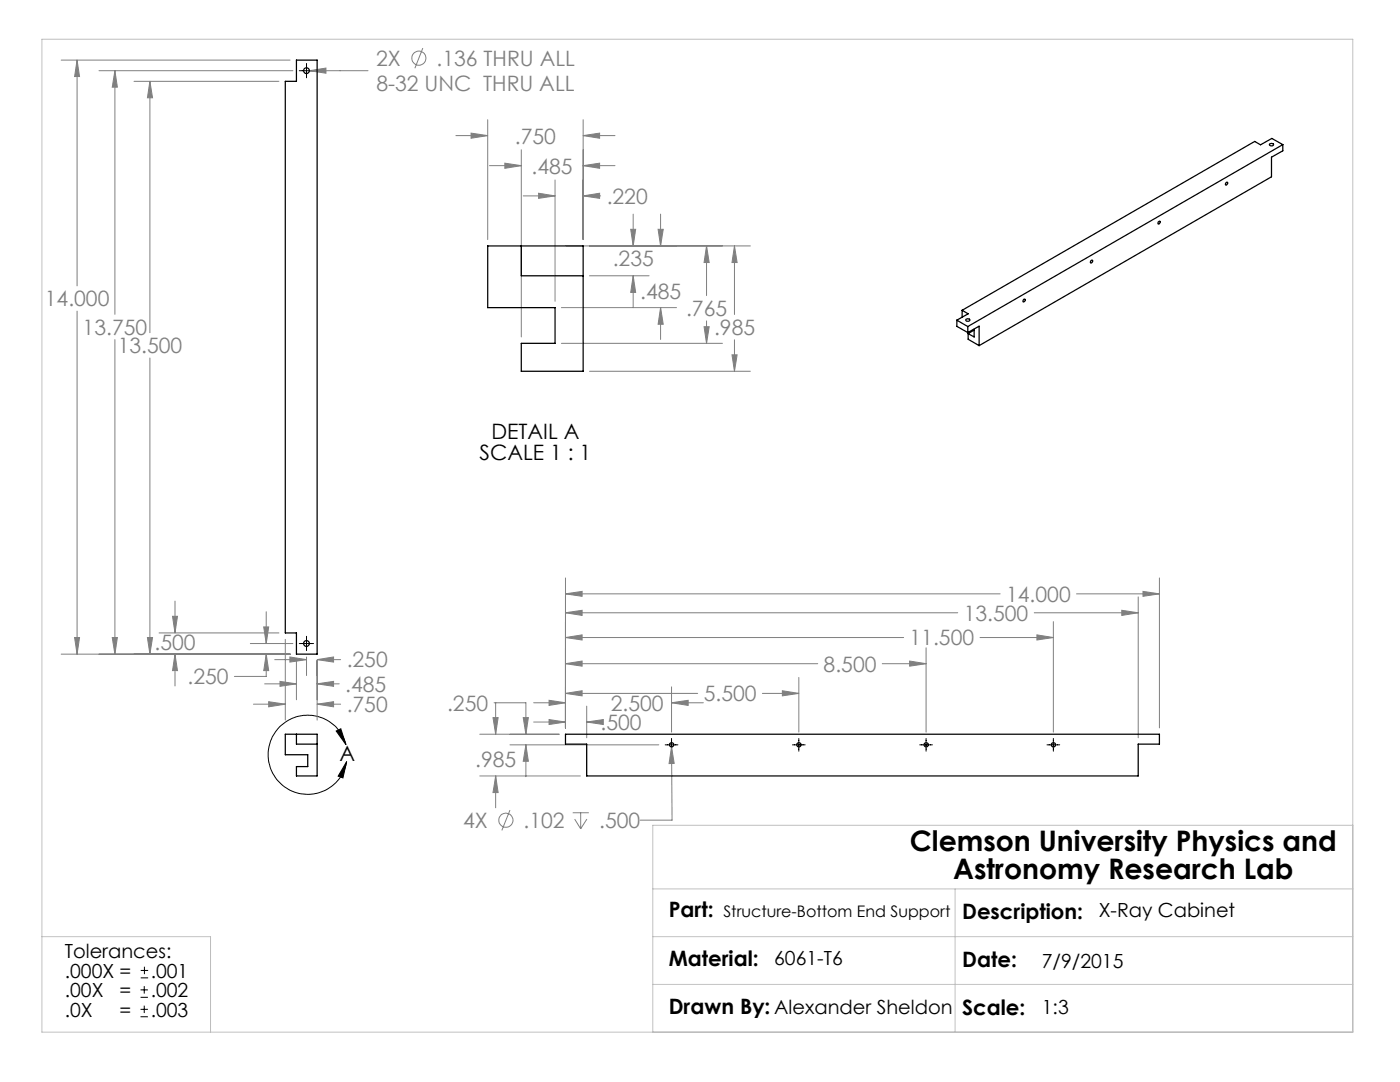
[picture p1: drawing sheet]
<svg xmlns="http://www.w3.org/2000/svg" width="279mm" height="216mm" viewBox="0 0 279 216" stroke-linecap="round" stroke-linejoin="round" font-family="sans-serif">
<g fill="none" stroke="#808080" stroke-width=".2">
<path d="M12.2 12h45.7M15.4 12l.5 3.3h-1zM15.4 12v45M19.8 14.1h38.7M22.9 14.1l.5 3.3h-1zM22.9 14.1v48.6M26.7 16.2h29M29.9 16.2l.5 3.3h-1zM29.9 16.2v50.2M61.7 14.1l3.4-.5v1zM61.7 14.1h11.7M84.4 9.6l-1.6 4"/>
<path d="M91 27.1h6.3M94 26.6l3.3 .5-3.3 .5zM97.3 23.9v23.9M97.7 33.1h6.3M100.8 32.6l3.2 .5-3.2 .5zM104 29.9v37.3M104.4 39.1h6.4M107.5 38.6l3.3 .5-3.3 .5zM110.8 35.9v24.2M116.4 33.1l3.3-.5v1zM116.4 39.1l3.3-.5v1zM116.4 27.1l3.3-.5v1z"/>
<path d="M116.4 23.9v23.9M116.4 33.1h6.3M116.4 39.1h3.5M116.4 27.1h6.3M113 49.1h36.8M117.7 55h11.8M125.9 45.8h1l-.5 3.3zM126.4 55l.5 3.3h-1zM126.4 42.7v6.4M126.4 55v6.4M131.3 45.8h1.1l-.6 3.3zM131.8 42.7v6.4"/>
<path d="M141 49.1l.5 3.3h-1zM141 49.1v9.9M146.6 49.1l.5 3.3h-1zM146.6 49.1v13.7M15.4 62.1v68.4M22.9 67.8v62.7M29.9 71.4v59.1M112 61.4h23M112 68.5h32.2M117.7 74.1h32.1M131.8 61.4l.6 3.3h-1.1zM131.8 61.4v6.3"/>
<path d="M140.5 65.2h1l-.5 3.3zM141 64v4.5M146.1 70.8h1l-.5 3.3zM146.6 67.8v6.3M34.9 119.9v6.4M112.9 118.5l3.3-.5v1zM112.9 115.3v29.9M112.9 118.5h86.7M214.8 118.5h16.6M227.2 119.1v28.1M228.1 118l3.3 .5-3.3 .5zM231.4 115.3v29.9"/>
<path d="M12.2 130.5h45.7M14.9 127.2h1l-.5 3.3zM22.4 127.2h1l-.5 3.3zM29.4 127.2h1l-.5 3.3zM31.7 126.3h24M34.4 123h1l-.5 3.3zM34.9 130.5l.5 3.3h-1zM34.9 130.5v6.4M50 128.4h8.5M52.6 125.1h1l-.5 3.3zM52.8 136.5h6.4M53.1 130.5l.5 3.3h-1z"/>
<path d="M53.1 130.5v4.5h-6.3M53.1 122.1v6.3M54.8 131.6h6.4M55.9 136l3.3 .5-3.3 .4zM56.9 127.6v16.1M57.9 131.1l3.3 .5-3.3 .5zM59.2 131.8v7.8M61.2 131.1v3.7M63.3 131.6l3.3-.5v1zM63.3 136.5l3.3-.5v.9zM63.3 131.8v11.9M63.3 131.6h4.7"/>
<path d="M63.3 136.5h4.4M109.6 139.7l3.3 .5-3.3 .6zM112.9 138.4l3.3-.6v1.1zM112.9 132.4l3.3-.5v1zM112.9 127.2l3.3-.5v1zM112.9 122.3l3.3-.5v1zM112.9 138.4h26.3M112.9 132.4h50.3M112.9 127.2h67.4M112.9 122.3h78.2M134 137.1v9M152.2 138.4h7.2"/>
<path d="M156.1 137.8l3.3 .6-3.3 .5zM159.4 135.2v10.9M176.1 132.4h8.7M181.5 131.9l3.3 .5-3.3 .5zM184.8 129.3v16.8M195.6 127.2h14.6M206.4 122.3h20.8M206.9 126.7l3.3 .5-3.3 .5zM210.2 124v22.1M223.9 121.8l3.3 .5-3.3 .5zM50.6 140.5h6.3M53.6 140l3.3 .5-3.3 .5z"/>
<path d="M63.3 140.5l3.3-.5v1zM63.3 140.5h4.7M95.7 146.5h15.9M95.7 154.8h20.1M98.4 143.2h1l-.5 3.3zM98.6 140.2h6.4v6.3M98.9 154.8l.5 3.4h-1zM98.9 140.2v6.3M98.9 154.8v6.4M101.8 148.6h29.7M104.4 143.2h1l-.4 3.3zM105 148.6l.4 3.3h-1z"/>
<path d="M105 148.6v6.4M106.5 140.2h6.4M106.5 144.1h6.4M109.6 143.6l3.3 .5-3.3 .5zM117.1 144.1l3.3-.5v1zM117.1 140.9v6.3M117.1 144.1h1.6M134 140.2l3.3-.5v1.1zM134 149l.5 3.3-1 .1zM134 140.2h6.4M134 149l.1 14.7h-6.3M101.8 161.6l-1.6 4.1"/>
<path d="M114.3 162.2h3.2M114.7 163.4l1.2 2M115.9 162.2v3.2M117.1 163.4l-1.2 2"/>
<circle cx="83.6" cy="11.6" r="1.41"/>
<circle cx="101" cy="163.7" r="1.41"/>
</g>
<g fill="none" stroke="#000" stroke-width=".2">
<path d="M59.7 14.1h2.9M61.2 12.7v2.8M59.7 128.4h2.9M61.2 127v2.8M67.1 145.9l.9-.5 1 3.2zM69 148.6a7.9 7.9 0 0 0-12.3-4.3 7.9 7.9 0 0 0 .6 13 7.9 7.9 0 0 0 11.9-5.3M69.2 152l-.8 3.2-.9-.3zM132.8 148.6h2.5M134 147.4v2.5M158.2 148.6h2.5M159.4 147.4v2.5M183.6 148.6h2.5"/>
<path d="M184.8 147.4v2.5M209 148.6h2.5M210.2 147.4v2.5M28 199h1.5M28 197.5h1.5M28.1 195.1h1.5M28.1 193.6h1.5M28.8 196.8v1.5M28.8 192.9v1.5M28 202.9h1.5M28 201.4h1.5M28.8 200.7v1.4"/>
</g>
<path d="M8.4 7.8h261.6v198.2h-261.6zM130.3 177.4h139.7M190.6 177.4v28.6M270 164.7h-139.7v41.3M8.4 186.9h33.6v19.1M130.3 186.9h139.7M130.3 196.4h139.7" fill="none" stroke="#c0c0c0" stroke-width=".2"/>
<path d="M67.1 145.9l.9-.5 1 3.2zM69.2 152l-.8 3.2-.9-.3z" fill="#000"/>
<path d="M63.3 131.6l3.3-.5v1zM57.9 131.1l3.3 .5-3.3 .5zM63.3 136.5l3.3-.5v.9zM55.9 136l3.3 .5-3.3 .4zM53.6 140l3.3 .5-3.3 .5zM63.3 140.5l3.3-.5v1zM53.1 130.5l.5 3.3h-1zM52.6 125.1h1l-.5 3.3zM34.4 123h1l-.5 3.3zM34.9 130.5l.5 3.3h-1zM29.4 127.2h1l-.5 3.3zM29.9 16.2l.5 3.3h-1zM22.9 14.1l.5 3.3h-1zM22.4 127.2h1l-.5 3.3zM14.9 127.2h1l-.5 3.3zM15.4 12l.5 3.3h-1zM61.7 14.1l3.4 .5v-1zM104.4 143.2h1l-.4 3.3zM105 148.6l.4 3.3h-1zM98.4 143.2h1l-.5 3.3zM98.9 154.8l.5 3.4h-1zM109.6 139.7l3.3 .5-3.3 .6zM134 140.2l3.3-.5v1.1zM109.6 143.6l3.3 .5-3.3 .5zM117.1 144.1l3.3-.5v1zM112.9 138.4l3.3-.6v1.1zM156.1 137.8l3.3 .6-3.3 .5zM112.9 132.4l3.3-.5v1zM181.5 131.9l3.3 .5-3.3 .5zM112.9 127.2l3.3-.5v1zM206.9 126.7l3.3 .5-3.3 .5zM223.9 121.8l3.3 .5-3.3 .5zM112.9 122.3l3.3-.5v1zM112.9 118.5l3.3-.5v1zM228.1 118l3.3 .5-3.3 .5zM134 149l-.5 3.4 1-.1zM146.1 70.8h1l-.5 3.3zM146.6 49.1l.5 3.3h-1zM126.4 55l.5 3.3h-1zM125.9 45.8h1l-.5 3.3zM131.3 45.8h1.1l-.6 3.3zM131.8 61.4l.6 3.3h-1.1zM140.5 65.2h1l-.5 3.3zM141 49.1l.5 3.3h-1zM100.8 32.6l3.2 .5-3.2 .5zM116.4 33.1l3.3-.5v1zM107.5 38.6l3.3 .5-3.3 .5zM116.4 39.1l3.3-.5v1zM116.4 27.1l3.3-.5v1zM94 26.6l3.3 .5-3.3 .5z" fill="#808080"/>
<g fill="none" stroke="#000" stroke-width=".25">
<path d="M59.2 12h4.1v118.5h-4.1v-4.2h-2.3v-110.1h2.3zM244.7 36.4l.2-.1a.31 .31 0 0 1 0 .4 .31 .31 0 0 1-.3 .2zM253.4 28.8a.44 .44 0 0 1 .4-.2 .44 .44 0 0 1 .3 .4 .43 .43 0 0 1-.4 .1 .43 .43 0 0 1-.3-.3zM256 28.9v1.2l-2.2 1.3v3.9l-58.4 33.7M256 28.9l-62.9 36.3M256 28.9l-2.2-1.3-2.2 1.3-1.2-.7-58.4 33.7M97.3 49.1h19.1v25h-12.4v-5.6h6.8v-7.1h-13.5zM104 49.1v5.9h12.4M204.4 59.7h.1a.27 .27 0 0 1 0 .4 .27 .27 0 0 1-.3 0zM217.7 52l.2-.1a.27 .27 0 0 1 .1 .4 .27 .27 0 0 1-.4 0zM231.1 44.3l.3-.2a.27 .27 0 0 1 .1 .4 .27 .27 0 0 1-.4 .1zM191 63.9v1.2l2.1 1.3"/>
<path d="M191 63.9l2.1 1.3M192 61.9l1.2 .7-2.2 1.3M192 61.9v1.4M192.8 63.7a.44 .44 0 0 1 .4-.1 .44 .44 0 0 1 .3 .4 .42 .42 0 0 1-.4 .1 .42 .42 0 0 1-.3-.4zM193.1 66.4l2.3-1.3v3.9M193.1 65.2v1.2M193.2 66.6v1.1l2.2 1.3M194.3 65.7l.1 .1v1.4l-1.2-.6M194.4 65.9l-1.2 .7M56.9 146.5h6.4v8.3h-4.1v-1.8h2.2v-2.4h-4.5zM59.2 146.5v2h4.1M112.9 146.5h118.5v2h-4.2v6.3h-110.1v-6.3h-4.2z"/>
<circle cx="61.2" cy="14.1" r=".58"/>
<circle cx="61.2" cy="128.4" r=".58"/>
<circle cx="134" cy="148.6" r=".41"/>
<circle cx="159.4" cy="148.6" r=".41"/>
<circle cx="184.8" cy="148.6" r=".41"/>
<circle cx="210.2" cy="148.6" r=".41"/>
</g>
<g font-size="5.6">
<text x="181.6" y="169.8">Clemson University Physics and</text>
<text x="190.2" y="175.5">Astronomy Research Lab</text>
</g>
<g font-size="4.2" fill="#808080">
<text x="75.1" y="13.1">2X</text>
<text x="87.1" y="13.1">.136 THRU ALL</text>
<text x="75.1" y="18.2">8-32 UNC THRU ALL</text>
<text x="102.8" y="28.6">.750</text>
<text x="106.1" y="34.7">.485</text>
<text x="121.1" y="40.6">.220</text>
<text x="122.3" y="53.1">.235</text>
<text x="127.8" y="59.7">.485</text>
<text x="9" y="61.1">14.000</text>
<text x="136.9" y="63.1">.765</text>
<text x="16.5" y="66.8">13.750</text>
<text x="23.5" y="70.5">13.500</text>
<text x="142.5" y="66.9">.985</text>
<text x="192.3" y="123.9">13.500</text>
<text x="200.8" y="120.1">14.000</text>
<text x="30.8" y="129.8">.500</text>
<text x="181.5" y="128.8">11.500</text>
<text x="37.4" y="136.6">.250</text>
<text x="69.2" y="133.2">.250</text>
<text x="164.4" y="134">8.500</text>
<text x="68.9" y="138">.485</text>
<text x="69.2" y="142.1">.750</text>
<text x="89.2" y="141.8">.250</text>
<text x="121.9" y="141.8">2.500</text>
<text x="140.4" y="139.9">5.500</text>
<text x="119.9" y="145.7">.500</text>
<text x="94.8" y="153">.985</text>
<text x="92.4" y="165.2">4X</text>
<text x="104.5" y="165.2">.102</text>
<text x="119.6" y="165.2">.500</text>
</g>
<g font-size="4.2">
<text x="98.1" y="87.6">DETAIL A</text>
<text x="95.7" y="91.7">SCALE 1 : 1</text>
<text x="67.8" y="151.8">A</text>
<text x="133.5" y="183.1">Part:</text>
<text x="192" y="183.3">Description:</text>
<text x="133.5" y="192.7">Material:</text>
<text x="192" y="192.9">Date:</text>
<text x="133.5" y="202.3">Drawn By: Alexander Sheldon</text>
<text x="192" y="202.5">Scale:</text>
</g>
<g font-size="3.9">
<text x="219.3" y="183.1">X-Ray Cabinet</text>
<text x="12.9" y="191.2">Tolerances:</text>
<text x="12.9" y="195.1">.000X =</text>
<text x="30.1" y="195.1">.001</text>
<text x="154.5" y="192.5">6061-T6</text>
<text x="207.9" y="193.1">7/9/2015</text>
<text x="12.9" y="199">.00X</text>
<text x="12.9" y="202.8">.0X</text>
<text x="23.9" y="202.8">=</text>
<text x="23.9" y="199">=</text>
<text x="30.1" y="202.8">.003</text>
<text x="30.1" y="199">.002</text>
<text x="207.9" y="202.3">1:3</text>
</g>
<text font-size="3.2" x="144.4" y="183.1">Structure-Bottom End Support</text>
</svg>
